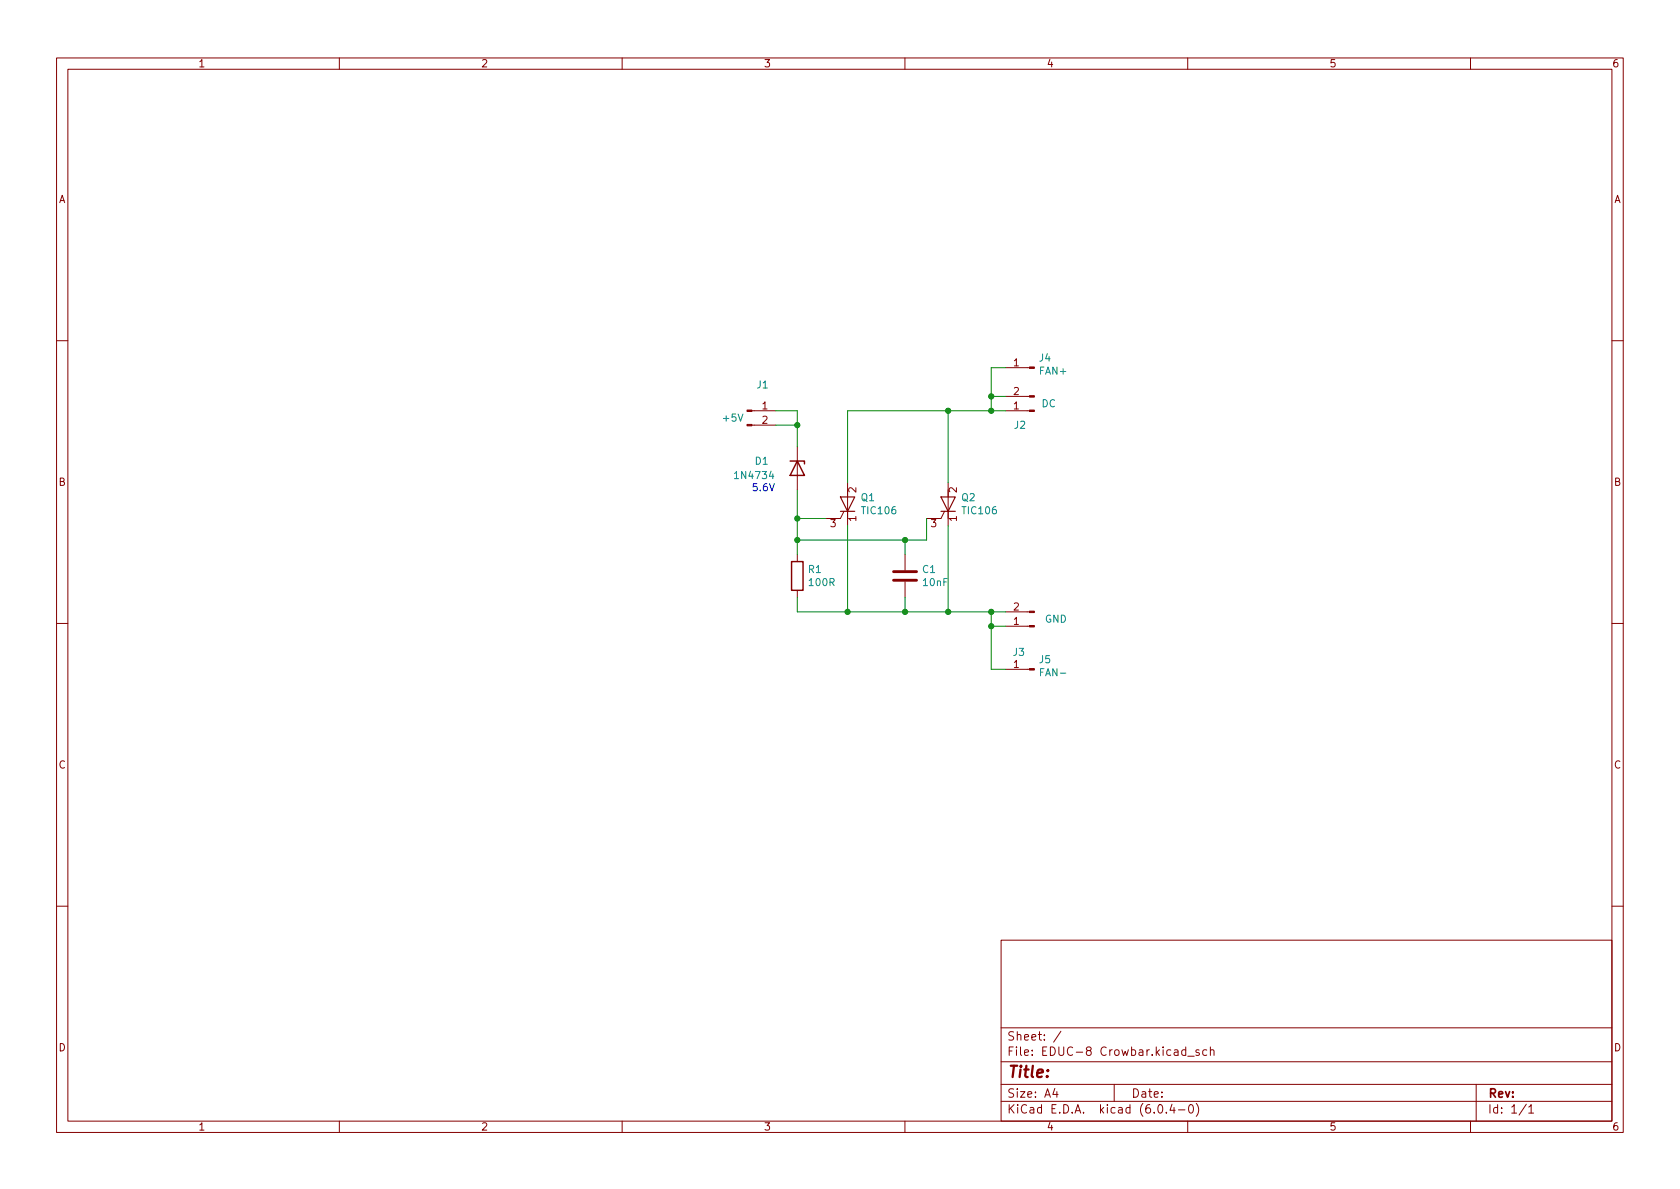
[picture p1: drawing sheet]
<svg xmlns="http://www.w3.org/2000/svg" width="297mm" height="210mm" viewBox="0 0 297 210" stroke-linecap="round" stroke-linejoin="round" font-family="sans-serif">
<g fill="none" stroke="#840000" stroke-width=".18">
<path d="M10 10.2h277v190.1h-277zM12 12.2h273v186.1h-273zM60 10.2v2M110 10.2v2M160 10.2v2M210 10.2v2M260 10.2v2M10 60.2h2M132.9 72.6h4.3M132.9 75.2h4.3M141 79v7.6M177.8 65h4.2"/>
<path d="M177.8 70.1h4.2M177.8 72.6h4.2M285 60.2h2M141 98v1.3M149.2 90.4l-.6 1.3h-2.6M149.9 85.3v7.7M160 98v2.8M167 90.4l-.6 1.3h-2.6M167.6 85.3v7.7M10 110.2h2M141 104.4v1.3M160 102.9v2.8"/>
<path d="M177.8 118.4h4.2M177.8 108.2h4.2M177.8 110.7h4.2M285 110.2h2M10 160.2h2M177 166.3h108v32h-108zM285 160.2h2M60 198.3v2M110 198.3v2M160 198.3v2M177 194.8h108M177 191.8h108"/>
<path d="M177 187.8h108M177 181.8h108M186.5 192.5l-.4 1h1M186.9 193v1M187.6 182.4l-1.3 1.9M197 191.8v3M204.9 195.4l.2-.1a.81 .81 0 0 1 .6 .7 .81 .81 0 0 1-.3 .8h-.2a.81 .81 0 0 1-.6-.6 .81 .81 0 0 1 .3-.8zM206.2 196.7v.1M207.2 195.3l-.3 1h.9M207.6 195.8v1M208.4 196.3h1.1M209.6 185.7l-.4-.1-.3 .3v.4l.2 .3h.5"/>
<path d="M209.6 185.1v1.5M210 198.3v2M210 186.8h1.1M210.4 195.4l.1-.1a.81 .81 0 0 1 .6 .7 .81 .81 0 0 1-.3 .8h-.2a.81 .81 0 0 1-.5-.6 .81 .81 0 0 1 .3-.8zM211.5 195.1a1.72 1.72 0 0 1 0 2.3M212 185.7l-.4-.1-.2 .2 .1 .3 .5 .1v.4h-.6M213.4 185.7l-.5-.1-.3 .3v.4l.2 .3h.6M214 185.8l.2-.2 .4 .1v.9M214 185.1v1.5M260 198.3v2M261 191.8v6.5M269.9 195.3l-1.3 1.9"/>
<path d="M270.3 195.8l.4-.5v1.5M270.3 196.8h.9"/>
</g>
<g fill="#840000" stroke="#840000" stroke-width=".18">
<path d="M182 118.2h.9v.3h-.9z"/>
<path d="M182 108.1h.9v.2h-.9z"/>
<path d="M182 110.6h.9v.3h-.9z"/>
<path d="M182 64.9h.9v.2h-.9z"/>
<path d="M182 70h.9v.2h-.9z"/>
<path d="M182 72.5h.9v.3h-.9z"/>
<path d="M132.1 75.1h.8v.2h-.8z"/>
<path d="M132.1 72.5h.8v.3h-.8z"/>
</g>
<path d="M158 102.6h4.1M158 101.1h4.1" fill="none" stroke="#840000" stroke-width=".51"/>
<path d="M148.6 87.9h2.5l-1.2 2.5zM148.6 90.4h2.5M166.4 87.9h2.5l-1.3 2.5zM166.4 90.4h2.5" fill="none" stroke="#840000" stroke-width=".2"/>
<path d="M139.7 81.5h2.5v.5M140 99.3h2v5.1h-2zM141 81.5l1.2 2.6h-2.5z" fill="none" stroke="#840000" stroke-width=".25"/>
<g fill="none" stroke="#008400" stroke-width=".18">
<path d="M137.2 72.6h3.8v6.4M137.2 75.2h3.8M167.6 72.6v12.7M175.3 70.1h2.5M177.8 72.6h-27.9v12.7M177.8 65h-2.5v7.6M141 91.7h5M141 86.6v11.4M149.9 93v15.2M160 95.5v2.5M163.8 91.7v3.8h-22.8M167.6 93v15.2"/>
<path d="M141 105.7v2.5h36.8M160 105.7v2.5M175.3 108.2v10.2h2.5M175.3 110.7h2.5"/>
</g>
<g fill="#008400" stroke="#008400" stroke-width=".18">
<circle cx="160" cy="95.5" r=".46"/>
<circle cx="160" cy="108.2" r=".46"/>
<circle cx="149.9" cy="108.2" r=".46"/>
<circle cx="141" cy="95.5" r=".46"/>
<circle cx="141" cy="91.7" r=".46"/>
<circle cx="141" cy="75.2" r=".46"/>
<circle cx="175.3" cy="108.2" r=".46"/>
<circle cx="175.3" cy="110.7" r=".46"/>
<circle cx="167.6" cy="72.6" r=".46"/>
<circle cx="175.3" cy="72.6" r=".46"/>
<circle cx="175.3" cy="70.1" r=".46"/>
<circle cx="167.6" cy="108.2" r=".46"/>
</g>
<text font-size="2.8" fill="#840000" x="178" y="190.6">Title:</text>
<g font-size="2.1" fill="#840000">
<text x="178" y="184">Sheet: /</text>
<text x="178" y="186.7">File: EDUC-8 Crowbar.kicad_sch</text>
<text x="178" y="196.9">KiCad E.D.A. kicad (6.0.4-0)</text>
<text x="178" y="194.1">Size: A4</text>
<text x="200" y="194.1">Date:</text>
<text x="263" y="194.1">Rev:</text>
<text x="263" y="196.9">Id: 1/1</text>
</g>
<g font-size="1.8" fill="#840000">
<text x="35" y="11.9">1</text>
<text x="85" y="11.9">2</text>
<text x="135" y="11.9">3</text>
<text x="185" y="11.9">4</text>
<text x="235" y="11.9">5</text>
<text x="285" y="11.9">6</text>
<text x="10.3" y="35.9">A</text>
<text x="285.3" y="35.9">A</text>
<text x="179.2" y="64.8">1</text>
<text x="179.2" y="69.8">2</text>
<text x="134.8" y="72.4">1</text>
<text x="134.8" y="74.9">2</text>
<text x="179.2" y="72.4">1</text>
<text x="10.3" y="85.9">B</text>
<text x="151.4" y="87.1" transform="rotate(-90 151.4 87.1)">2</text>
<text x="169.2" y="87.1" transform="rotate(-90 169.2 87.1)">2</text>
<text x="285.3" y="85.9">B</text>
<text x="146.8" y="93.2">3</text>
<text x="151.4" y="92.2" transform="rotate(-90 151.4 92.2)">1</text>
<text x="164.6" y="93.2">3</text>
<text x="169.2" y="92.2" transform="rotate(-90 169.2 92.2)">1</text>
<text x="179.2" y="107.9">2</text>
<text x="179.2" y="110.5">1</text>
<text x="179.2" y="118.1">1</text>
<text x="10.3" y="135.9">C</text>
<text x="285.3" y="135.9">C</text>
<text x="10.3" y="185.9">D</text>
<text x="285.3" y="185.9">D</text>
<text x="35" y="199.9">1</text>
<text x="85" y="199.9">2</text>
<text x="135" y="199.9">3</text>
<text x="185" y="199.9">4</text>
<text x="235" y="199.9">5</text>
<text x="285" y="199.9">6</text>
</g>
<g font-size="1.8" fill="#008484">
<text x="183.8" y="63.9">J4</text>
<text x="133.8" y="68.7">J1</text>
<text x="183.9" y="66.2">FAN+</text>
<text x="127.9" y="74.5">+5V</text>
<text x="179.4" y="75.8">J2</text>
<text x="184.1" y="72">DC</text>
<text x="133.5" y="82.2">D1</text>
<text x="130.2" y="84.7">1N4734</text>
<text x="152.3" y="88.6">Q1</text>
<text x="170" y="88.6">Q2</text>
<text x="152.5" y="90.9">TIC106</text>
<text x="170.3" y="90.9">TIC106</text>
<text x="142.9" y="101.3">R1</text>
<text x="163.1" y="101.3">C1</text>
<text x="143.2" y="103.6">100R</text>
<text x="163.3" y="103.6">10nF</text>
<text x="184.7" y="110.1">GND</text>
<text x="179.2" y="116">J3</text>
<text x="183.8" y="117.3">J5</text>
<text x="184.1" y="119.6">FAN-</text>
</g>
<text font-size="1.8" fill="#0000c2" x="132.8" y="86.9">5.6V</text>
</svg>
